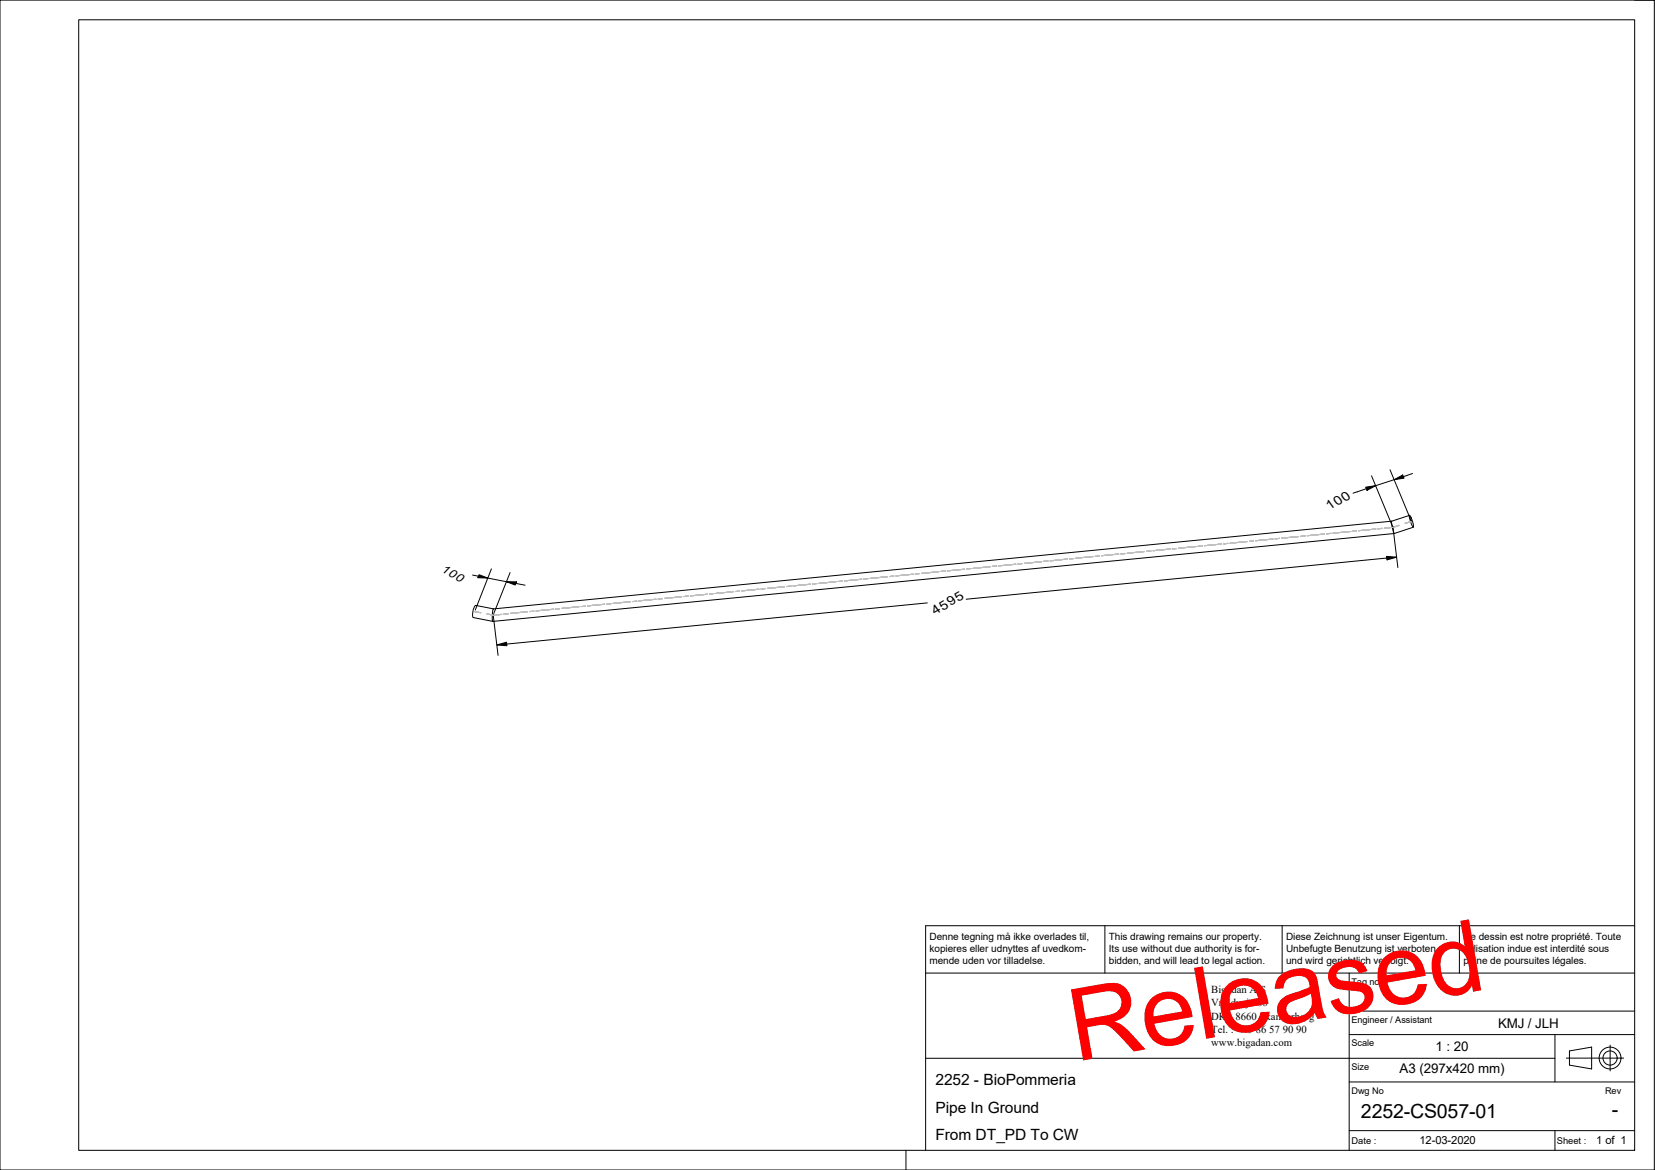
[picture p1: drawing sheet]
<svg xmlns="http://www.w3.org/2000/svg" width="420mm" height="297mm" viewBox="0 0 420 297" stroke-linecap="round" stroke-linejoin="round" font-family="sans-serif">
<!-- layer: 3D Sketch Geometry -->
<g fill="none" stroke="#c0c0c0" stroke-width=".25">
<path d="M292.2 139.9l-1.1 .1M297.1 139.4l-4.4 .4M298.7 139.3h-1.1M303.6 138.8l-4.3 .4M305.2 138.6l-1.1 .1M310.1 138.1l-4.3 .4M311.7 138l-1 .1M316.7 137.5l-4.4 .4M318.3 137.3l-1.1 .1M323.2 136.8l-4.4 .5M324.8 136.7l-1.1 .1M329.7 136.2l-4.4 .4"/>
<path d="M331.3 136l-1.1 .2M336.2 135.6l-4.3 .4M337.9 135.4l-1.1 .1M342.8 134.9l-4.4 .5M344.4 134.8l-1.1 .1M349.3 134.3l-4.4 .4M350.9 134.1l-1.1 .2M355.2 133.4l-1.6 .5-2.1 .2M358.3 132.4l-1.6 .5M120.5 155.3l1.5 .3M123.7 155.9l1.5 .3 2.2-.2M129 155.8l-1.1 .1"/>
<path d="M133.9 155.3l-4.3 .4M135.6 155.2l-1.1 .1M140.5 154.7l-4.4 .4M142.1 154.5l-1.1 .1M147 154l-4.4 .5M148.6 153.9l-1.1 .1M153.5 153.4l-4.4 .4M155.1 153.3l-1 .1M160 152.8l-4.3 .4M161.7 152.6l-1.1 .1M166.5 152.1l-4.3 .5M168.2 152l-1.1 .1"/>
<path d="M173.1 151.5l-4.4 .4M174.7 151.3l-1.1 .2M179.6 150.9l-4.3 .4M181.2 150.7l-1.1 .1M186.1 150.2l-4.3 .5M187.7 150.1l-1 .1M192.7 149.6l-4.4 .4M194.3 149.4l-1.1 .1M199.2 149l-4.4 .4M200.8 148.8l-1.1 .1M205.7 148.3l-4.4 .4M207.3 148.2l-1.1 .1"/>
<path d="M212.2 147.7l-4.3 .4M213.9 147.5l-1.1 .1M218.8 147.1l-4.4 .4M220.4 146.9l-1.1 .1M225.3 146.4l-4.4 .4M226.9 146.2l-1.1 .2M231.8 145.8l-4.3 .4M233.4 145.6l-1 .1M238.3 145.1l-4.3 .5M240 145l-1.1 .1M244.9 144.5l-4.4 .4M246.5 144.3l-1.1 .1"/>
<path d="M251.4 143.9l-4.3 .4M253 143.7l-1.1 .1M257.9 143.2l-4.3 .5M259.5 143.1l-1.1 .1M264.5 142.6l-4.4 .4M266.1 142.4l-1.1 .1M271 141.9l-4.4 .5M272.6 141.8l-1.1 .1M277.5 141.3l-4.4 .4M279.1 141.2l-1.1 .1M284 140.7l-4.3 .4M285.7 140.5l-1.1 .1"/>
<path d="M290.5 140l-4.3 .4"/>
</g>
<!-- layer: Visible -->
<path d="M353.3 132.3l.1 1.3 .5 1.9M353.3 132.3l-228 22.3M353.9 135.5l-228.8 22.3M357.8 130.8l.3 .4 .5 1.2 .2 1.4-.7-1.3zM357.8 130.8l-4.5 1.5M358.8 133.8l-4.9 1.7M125.3 154.6l-4.5-.9a3.1 3.1 0 0 0-.6 3.1l4.9 1M125.3 154.6l-.3 1.4 .1 1.8" fill="none" stroke="#000" stroke-width=".25"/>
<!-- layer: Border -->
<path d="M0 0h420v297h-420zM20 5h395v287h-395zM415 0h5M230 292v5" fill="none" stroke="#000" stroke-width=".25"/>
<!-- layer: Title -->
<g fill="none" stroke="#000" stroke-width=".25">
<path d="M280.5 235v12M325.5 235v12M370.5 235v12M415 235h-180v57M235 247h180M342.5 256.7h72.5M342.5 247v45M235 268.7h159.8M342.5 274.7h72.5M342.5 262.7h72.5M394.8 262.7v12M397.6 268.6h14.6"/>
<path d="M398.4 266.8l5.7-1v5.6l-5.7-1zM408.8 265.3v6.6M342.5 287h72.5M394.8 287v5"/>
<circle cx="408.7" cy="268.6" r="2.77"/>
<circle cx="408.7" cy="268.6" r="1.8"/>
</g>
<!-- layer: Dimension -->
<g fill="none" stroke="#000" stroke-width=".25">
<path d="M352.9 119.3l5.4 13.1v-.3M346.7 123.7l2.5-.4-2.2 1.2zM348.2 120.8l5.4 13.1v-.3l1.3 10.5M353.9 121.8l2.2-1.2 .3 .8zM358.6 120.2l-15.1 5M120 146l13.3 2.6M121.6 145.9l2.2 .9-2.5-.1zM124.8 144.4l-4.2 10.5M125.2 155.9l1.2 10.5M128.6 147.7h2.5l-.3 .8zM129.5 145.4l-4.2 10.4M235.4 153.1l-109.2 10.6"/>
<path d="M352 141.3l2.5 .2-2.4 .6zM354.5 141.5l-109.2 10.6M126.2 163.7l2.4-.6 .1 .8z"/>
</g>
<g fill="#000">
<path d="M346.7 123.7l2.5-.4-2.2 1.2z" fill-rule="evenodd"/>
<path d="M353.9 121.8l2.2-1.2 .3 .8z" fill-rule="evenodd"/>
<path d="M121.6 145.9l2.2 .9-2.5-.1z" fill-rule="evenodd"/>
<path d="M128.6 147.7h2.5l-.3 .8z" fill-rule="evenodd"/>
<path d="M352 141.3l2.5 .2-2.4 .6z" fill-rule="evenodd"/>
<path d="M126.2 163.7l2.4-.6 .1 .8z" fill-rule="evenodd"/>
</g>
<text font-size="25.5" fill="#f00" x="273" y="269.6" transform="rotate(-10 273 269.6)">Released</text>
<g font-size="5">
<text x="345.5" y="283.8">2252-CS057-01</text>
<text x="409.2" y="283.3">-</text>
</g>
<g font-size="3.9">
<text x="237.5" y="275.5">2252 - BioPommeria</text>
<text x="237.5" y="282.5">Pipe In Ground</text>
<text x="237.5" y="289.5">From DT_PD To CW</text>
</g>
<g font-size="3.4">
<text x="380.3" y="260.9">KMJ / JLH</text>
<text x="364.4" y="266.9">1 : 20</text>
<text x="355.3" y="272.5">A3 (297x420 mm)</text>
</g>
<g font-size="3.3">
<text x="337.5" y="129.6" transform="rotate(-30 337.5 129.6)">100</text>
<text x="237.4" y="156.2" transform="rotate(-30 237.4 156.2)">4595</text>
</g>
<text font-size="3" x="111.8" y="144.9" transform="rotate(30 111.8 144.9)">100</text>
<g font-size="2.8">
<text x="360.3" y="290.5">12-03-2020</text>
<text x="405.3" y="290.5">1 of 1</text>
</g>
<g font-size="2.7">
<text x="307.5" y="252">Bigadan A/S</text>
<text x="307.5" y="255.5">Vroldvej 168</text>
<text x="307.5" y="262.3">Tel. : +45</text>
<text x="307.5" y="258.9">DK - 8660 Skanderborg</text>
<text x="318.9" y="262.3">86</text>
<text x="322.2" y="262.3">57</text>
<text x="325.7" y="262.3">90</text>
<text x="329.1" y="262.3">90</text>
<text x="307.5" y="265.7">www.bigadan.com</text>
</g>
<g font-size="2.5">
<text x="236" y="238.5">Denne tegning må ikke overlades til,</text>
<text x="281.5" y="238.5">This drawing remains our property.</text>
<text x="326.5" y="238.5">Diese Zeichnung ist unser Eigentum.</text>
<text x="371.5" y="238.5">Ce dessin est notre propriété. Toute</text>
<text x="236" y="241.6">kopieres eller udnyttes af uvedkom-</text>
<text x="236" y="244.8">mende uden vor tilladelse.</text>
<text x="281.5" y="244.8">bidden, and will lead to legal action.</text>
<text x="281.5" y="241.6">Its use without due authority is for-</text>
<text x="326.5" y="241.6">Unbefugte Benutzung ist verboten</text>
<text x="326.5" y="244.8">und wird gerichtlich verfolgt.</text>
<text x="371.5" y="241.6">utilisation indue est interdité sous</text>
<text x="371.5" y="244.8">peine de poursuites légales.</text>
</g>
<g font-size="2.4">
<text x="343.1" y="290.4">Date :</text>
<text x="395.2" y="290.4">Sheet :</text>
</g>
<g font-size="2.3">
<text x="343.1" y="250">Tag no.</text>
<text x="343.1" y="259.7">Engineer / Assistant</text>
<text x="343.1" y="265.7">Scale</text>
<text x="343.1" y="271.7">Size</text>
<text x="343.1" y="277.7">Dwg No</text>
<text x="407.5" y="277.7">Rev</text>
</g>
</svg>
